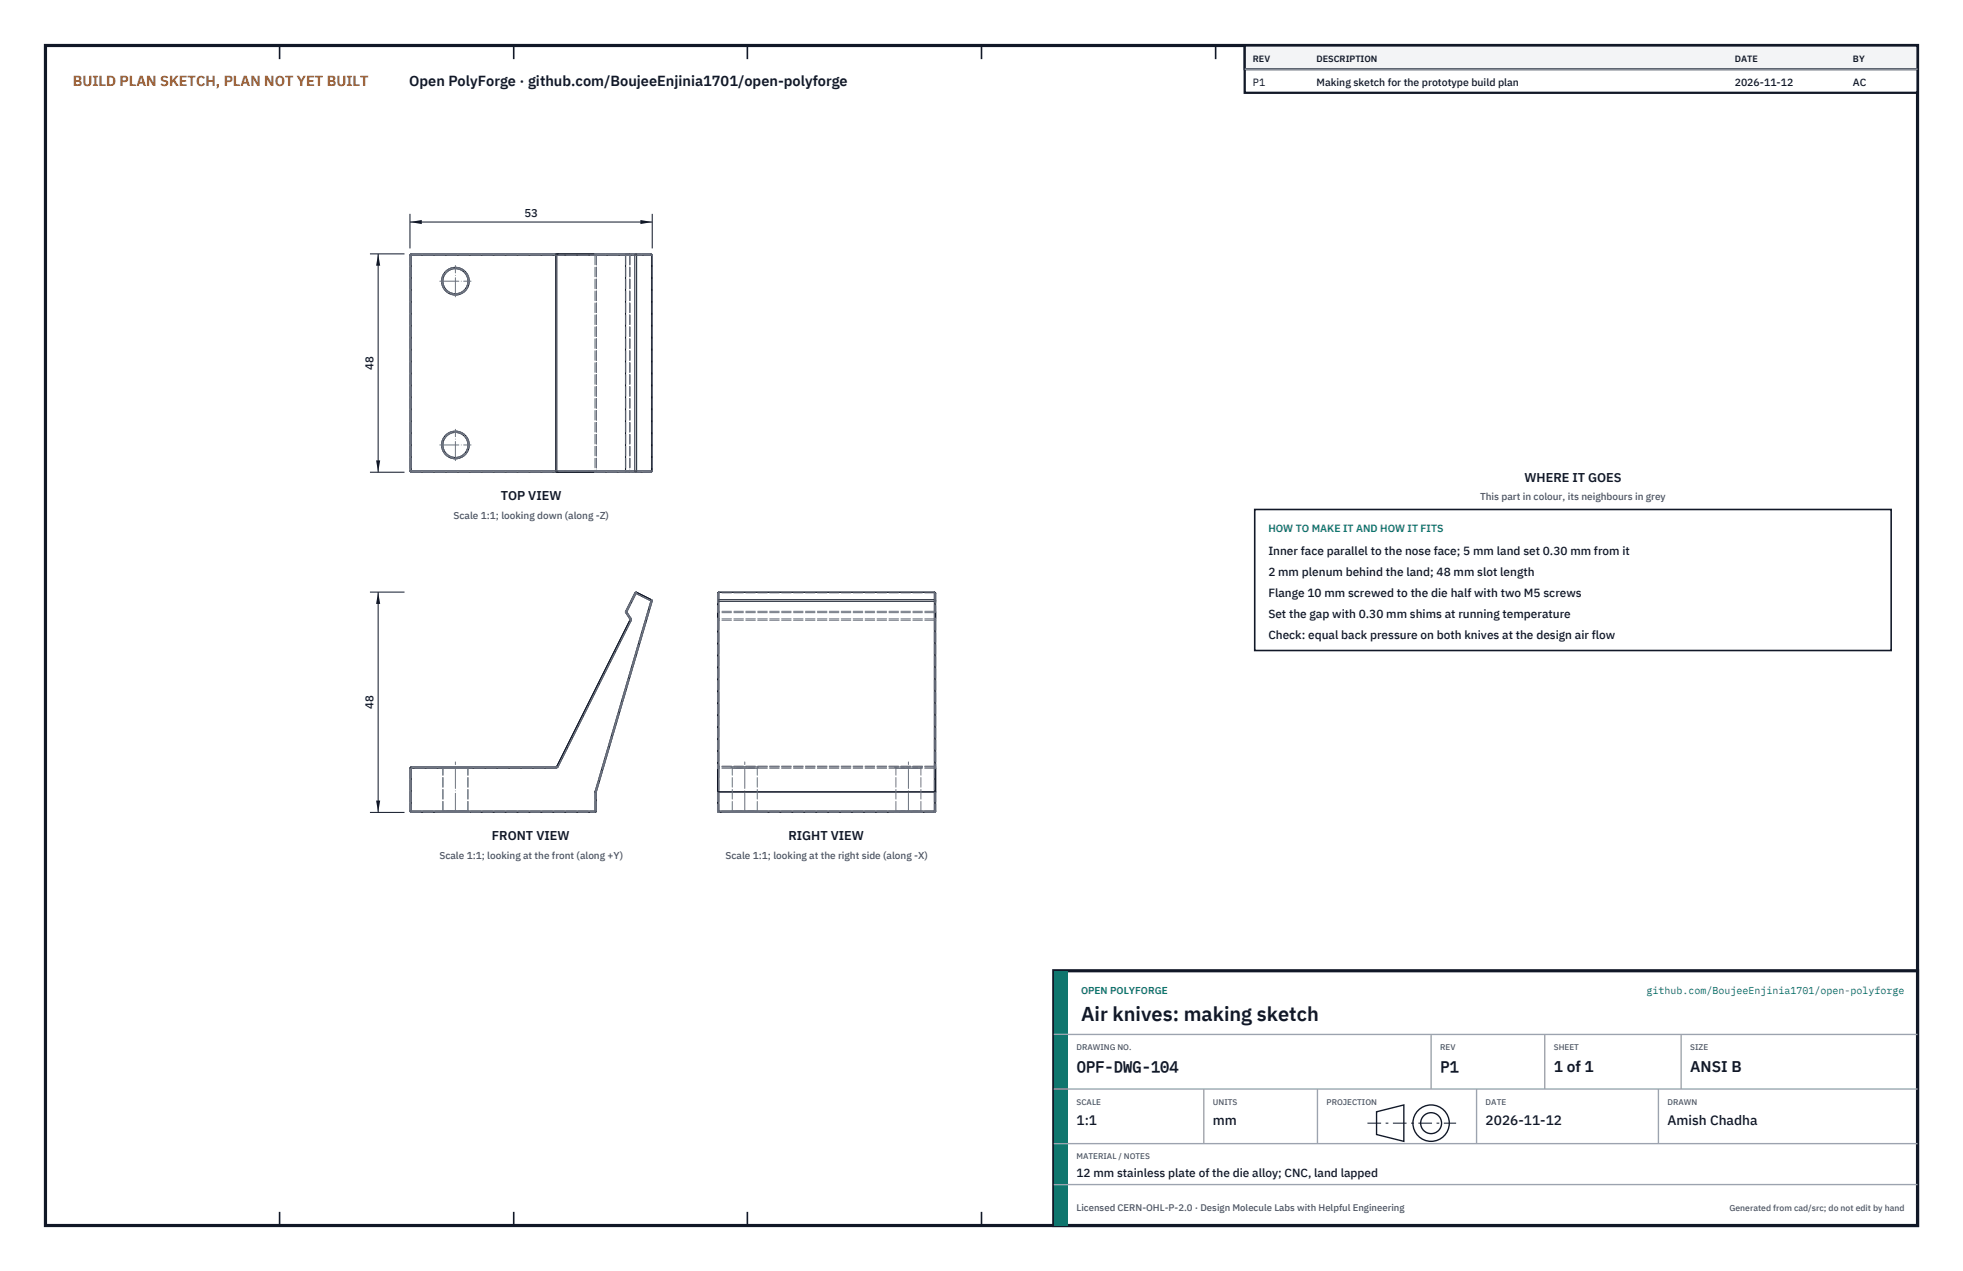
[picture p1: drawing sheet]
<svg xmlns="http://www.w3.org/2000/svg" width="432mm" height="279mm" viewBox="0 0 432 279" stroke-linecap="round" stroke-linejoin="round" font-family="sans-serif">
<path d="M10 10h411.8v259.4h-411.8z" fill="none" stroke="#111827" stroke-width=".7" stroke-linecap="butt"/>
<g fill="none" stroke="#111827" stroke-width=".35">
<path d="M61.5 10v3M113 10v3M164.4 10v3M215.9 10v3M267.4 10v3M318.9 10v3M370.3 10v3M61.5 266.4v3M113 266.4v3M164.4 266.4v3M215.9 266.4v3M267.4 266.4v3"/>
<path d="M318.9 266.4v3M370.3 266.4v3"/>
</g>
<g fill="none" stroke="#111727" stroke-width=".22">
<path d="M90.2 56.1h.3M90.2 56.1v47.4M90.5 55.8l-.3 .3M90.5 55.8v.3M90.5 56.1v47.4M90.5 55.8h52.7M90.5 56.1h31.7M122.2 56.1v-.3h.6l-.3 .3M122.2 56.1h.3M122.2 56.1v47.4M122.5 56.1h17.1M122.5 56.1v47.4"/>
<path d="M137.6 56.1h.1M137.6 56.1v47.4M137.7 55.9l.2-.1-.3 .3zM139.6 56.1h.4M139.6 56.1l.3-.3 .1 .3M139.6 56.1v47.4M140 56.1h3.3M140 56.1v47.4M143.2 55.8l.1 .3M143.2 55.8l.3 .3M143.3 56.1h.2M143.3 56.1v47.4"/>
<path d="M143.5 56.1v47.4M90.2 103.5l.3 .3M90.2 103.5h.3M90.5 103.5v.3M90.5 103.8h52.7M90.5 103.5h31.7M122.2 103.5v.3h.6l-.3-.3M122.2 103.5h.3M122.5 103.5h17.1M137.6 103.5l.3 .3zM137.6 103.5h.1M139.6 103.5h.4"/>
<path d="M139.6 103.5l.3 .3 .1-.3M140 103.5h3.3M143.3 103.5l-.1 .3M143.3 103.5h.2M143.5 103.5l-.3 .3M137.6 134.4v.3M137.6 134.4l.3 .1M137.6 134.7l.9 1.3M137.9 134.5l-.3 .2M137.9 134.5l.9 1.4M138.5 136v.3M138.5 136.3l.3 .2"/>
<path d="M138.5 136.3l-16 32.1M138.8 135.9v.6M138.8 135.9l-.3 .1M138.8 136.5l-16 32.1M139.6 130.3l.3 .2M139.6 130.3l-2 4.1M139.9 130.5l-2 4M139.9 130.5l3.3 1.6M140 130.2l-.4 .1M140 130.2l-.1 .3M140 130.2l3.3 1.6M143.2 132.1l.3 .1"/>
<path d="M143.2 132.1l-12.3 41.9M143.3 131.8l.2 .4M143.3 131.8l-.1 .3M143.5 132.2l-12.3 41.8M157.8 130.5v47.8M158.1 130.2h.1M158.1 130.2l-.3 .3M158.1 131.8l-.3 .3 .3 .1M158.1 131.8v.4M158.1 130.2h47.4M158.1 130.2v1.6M158.1 132.2v46.1"/>
<path d="M158.1 131.8h47.4M158.1 132.2h47.4M205.5 130.2h.1M205.5 130.2l.3 .3M205.5 131.8l.3 .3-.3 .1M205.5 131.8v.4M205.5 130.2v1.6M205.5 132.2v46.1M205.8 130.5v47.8M90.2 178.3l.3 .3M90.2 168.9h.3M90.2 178.3h.3"/>
<path d="M90.2 168.9v9.4M90.5 168.6l-.3 .3M90.5 178.3v.3M90.5 168.6v.3M90.5 178.6h40.4M90.5 168.6h31.7M90.5 178.3h40.4M90.5 168.9h31.7M90.5 168.9v9.4M122.2 168.6v.3M122.5 168.4l-.3 .2M122.5 168.4l.3 .2"/>
<path d="M122.8 168.6l-.6 .3M130.9 174.1h.3M130.9 178.3h.3M130.9 178.3v.3M130.9 174.1v4.2M130.9 174v.1M130.9 174h.3M131.2 178.3l-.3 .3M131.2 174.1v4.2M131.2 174v.1M157.8 178.3l.3 .3M157.8 174h48"/>
<path d="M157.8 174.1h48M157.8 178.3h.3M158.1 178.3v.3M158.1 178.6h47.4M158.1 178.3h47.4M205.5 178.3h.3M205.5 178.3v.3M205.8 178.3l-.3 .3"/>
<circle cx="100.2" cy="61.8" r="2.75"/>
<circle cx="100.2" cy="61.8" r="3.1"/>
<circle cx="100.2" cy="97.8" r="2.75"/>
<circle cx="100.2" cy="97.8" r="3.1"/>
</g>
<g fill="none" stroke="#6a7180" stroke-width=".22" stroke-dasharray="2.1 .5">
<path d="M90.2 56.1v47.4M90.5 55.8h31.7M90.5 55.8l-.3 .3M90.5 56.1v-.3M90.5 56.1h40.4M90.5 56.1h-.3M90.5 56.1v47.4M130.9 55.8h.1M130.9 55.8l.3 .3M130.9 55.8v.3M130.9 56.1v47.4M130.9 55.8h12.3"/>
<path d="M131.2 56.1v47.4M131.2 56.1l-.3-.3M131.2 56.1h.1M131.2 56.1h-.3M131.2 56.1h12.3M137.6 56.1h.1M137.6 56.1v47.4M137.6 56.1h.9M137.9 55.8h.9M137.9 55.8l-.3 .3M138.5 56.1v47.4M138.5 56.1h.1"/>
<path d="M138.5 56.1h-.9M138.6 56.1l.3-.3M138.6 56.1v47.4M138.6 56.1h-.1M138.8 55.8h.1M138.8 55.8l-.3 .3M138.9 55.8h-.1M143.2 55.8l.3 .3M143.5 56.1v47.4M143.5 56.1h.1M90.5 103.8h31.7M90.5 103.8l-.3-.3"/>
<path d="M90.5 103.5v.3M90.5 103.5h40.4M90.5 103.5h-.3M130.9 103.8h.1M130.9 103.8l.3-.3M130.9 103.8v-.3M130.9 103.8h12.3M131.2 103.5l-.3 .3M131.2 103.5h.1M131.2 103.5h-.3M131.2 103.5h12.3M137.6 103.5h.1"/>
<path d="M137.6 103.5h.9M137.9 103.8h.9M137.9 103.8l-.3-.3M138.5 103.5h.1M138.5 103.5h-.9M138.6 103.5l.3 .3M138.6 103.5h-.1M138.8 103.8h.1M138.8 103.8l-.3-.3M138.9 103.8h-.1M143.2 103.8l.3-.3M143.5 103.5h.1"/>
<path d="M137.6 134.4v.3M137.6 134.7l.9 1.3M137.9 134.5l-.3-.1M137.9 134.5l.9 1.4M137.9 134.5l-.3 .2M138.5 136v.3M138.8 135.9v.6M138.8 135.9l-.3 .1M138.8 136.5l-16 32.1M138.8 136.5l-.3-.2M139.6 130.3l-2 4.1M139.6 130.3l.4-.1"/>
<path d="M139.9 130.5l-.3-.2M139.9 130.5l-2 4M139.9 130.5l.1-.3M143.2 132.1l-3.3-1.6M143.2 132.1l.1-.3M143.2 132.1l.3 .1M143.3 131.8l.2 .4M157.8 130.5v4M157.8 135.9v.6M157.8 136.5v32.1M157.8 130.5l.3-.2M157.8 134.5l.3-.1"/>
<path d="M157.8 134.5l.3 .2M157.8 135.9l.3 .1M157.8 136.5l.3-.2M158.1 130.3v4.1M158.1 130.3v-.1M158.1 134.4v.3M158.1 134.7v1.3M158.1 136v.3M158.1 136.3v32.1M205.5 130.3h-47.4M205.5 130.3v4.1M205.5 134.4h-47.4"/>
<path d="M205.5 130.3v-.1M205.5 134.4v.3M205.5 134.7h-47.4M205.5 134.7v1.3M205.5 136h-47.4M205.5 136v.3M205.5 136.3v32.1M205.5 136.3h-47.4M205.8 130.5v4M205.8 135.9v.6M205.8 136.5v32.1M205.8 130.5l-.3-.2"/>
<path d="M205.8 134.5l-.3-.1M205.8 134.5l-.3 .2M205.8 135.9l-.3 .1M205.8 136.5l-.3-.2M90.2 168.9v9.4M90.2 168.9h.3M90.5 178.6h40.4M90.5 178.6l-.3-.3M90.5 178.3h40.4M90.5 168.9v9.4M90.5 178.6v-.3M90.5 168.9v-.3"/>
<path d="M90.5 178.3h-.3M97.1 178.6h6.1M97.1 168.6h6.1M97.4 178.3l-.3 .3M97.4 168.9l-.3-.3M97.4 178.3v-9.4M97.4 178.3h5.5M97.4 168.9h5.5M102.9 178.3v-9.4M102.9 178.3h-5.5M102.9 168.9h-5.5M103.2 178.6h-6.1"/>
<path d="M103.2 168.6h-6.1M103.2 178.6l-.3-.3M103.2 168.6l-.3 .3M122.2 168.6h-31.7M122.2 168.9h-31.7M122.2 168.9v-.3M122.5 168.4l-.3 .2M122.8 168.6l-.6 .3M122.8 168.6l-.3-.2M130.9 178.3v-4.2M130.9 174.1h.3M130.9 178.3v.3"/>
<path d="M130.9 174l12.3-41.9M130.9 174h.3M131.2 174.1v-.1M131.2 178.3v-4.2M131.2 178.3h-.3M131.2 174l12.3-41.8M157.8 168.6v.3M157.8 174.1v4.2M157.8 168.9l.3-.3M157.8 168.6l.3-.2M157.8 178.3h.3M158.1 178.6l-.3-.3"/>
<path d="M158.1 168.4v.2M158.1 168.9h-.3M158.1 168.9v9.4M158.1 178.6v-.3M158.1 168.9v-.3M160.8 178.6h3M160.8 168.6h3M161.1 178.3l-.3 .3M161.1 168.9l-.3-.3M161.1 178.3v-9.4M161.1 178.3h2.7M161.1 168.9h2.7"/>
<path d="M163.8 178.6h3.1M163.8 168.6h3.1M163.8 178.3h2.8M163.8 168.9h2.8M166.6 178.3l.3 .3M166.6 168.9l.3-.3M166.6 178.3v-9.4M166.6 178.3h-5.5M166.6 168.9h-5.5M166.9 178.6h-6.1M166.9 168.6h-6.1M196.8 178.6h3"/>
<path d="M196.8 168.6h3M197.1 178.3l-.3 .3M197.1 168.9l-.3-.3M197.1 178.3v-9.4M197.1 178.3h2.7M197.1 168.9h2.7M199.8 178.6h3.1M199.8 168.6h3.1M199.8 178.3h2.8M199.8 168.9h2.8M202.6 178.3l.3 .3M202.6 168.9l.3-.3"/>
<path d="M202.6 178.3v-9.4M202.6 178.3h-5.5M202.6 168.9h-5.5M202.9 178.6h-6.1M202.9 168.6h-6.1M205.5 168.6h-47.4M205.5 178.6l.3-.3M205.5 178.6h-47.4M205.5 168.4v.2M205.5 168.9h.3M205.5 168.9v9.4M205.5 168.4h-47.4"/>
<path d="M205.5 178.6v-.3M205.5 168.9v-.3M205.5 168.9h-47.4M205.5 178.3h-47.4M205.8 168.6v.3M205.8 174.1v4.2M205.8 168.9l-.3-.3M205.8 168.6l-.3-.2M205.8 178.3h-.3"/>
<circle cx="100.2" cy="61.8" r="2.75"/>
<circle cx="100.2" cy="61.8" r="3.1"/>
<circle cx="100.2" cy="97.8" r="2.75"/>
<circle cx="100.2" cy="97.8" r="3.1"/>
</g>
<path d="M96.7 61.8h6.9M100.2 65.3v-6.9M96.7 97.8h6.9M100.2 101.3v-6.9M100.2 178.6v-11.1M163.8 178.6v-11.1M199.8 178.6v-11.1" fill="none" stroke="#6a7180" stroke-width=".22" stroke-dasharray="4.2 .5 0 .5"/>
<path d="M90.2 47v7.6M90.2 48.8h53.3M143.5 47v7.6" fill="none" stroke="#111827" stroke-width=".22"/>
<path d="M90.2 48.8l2.6-.4v.9zM140.9 48.4v.9l2.6-.5z" fill="#111827"/>
<path d="M81.4 55.8h7.6M83.2 55.8v48M81.4 103.8h7.6" fill="none" stroke="#111827" stroke-width=".22"/>
<path d="M83.2 55.8l-.5 2.6h.9zM82.7 101.2h.9l-.4 2.6z" fill="#111827"/>
<path d="M81.4 130.2h7.6M83.2 130.2v48.4M81.4 178.6h7.6" fill="none" stroke="#111827" stroke-width=".22"/>
<path d="M83.2 130.2l-.5 2.6h.9zM82.7 176h.9l-.4 2.6z" fill="#111827"/>
<path d="M276 112h140v31h-140z" fill="#fff" stroke="#111827" stroke-width=".35"/>
<path d="M273.8 10h148v10.4h-148z" fill="#fff" stroke="#111827" stroke-width=".5"/>
<path d="M273.8 10h148v5.2h-148z" fill="#f3f4f6" stroke="#111827" stroke-width=".5"/>
<path d="M273.8 15.2h148" fill="none" stroke="#9ca3af" stroke-width=".3"/>
<path d="M231.8 213.4h190v56h-190z" fill="#fff" stroke="#111827" stroke-width=".7" stroke-linecap="butt"/>
<path d="M231.8 213.4h3v56h-3z" fill="#0f766e"/>
<path d="M231.8 227.4h190M231.8 239.4h190M264.8 239.4v12M289.8 239.4v12M314.8 227.4v12M324.8 239.4v12M339.8 227.4v12M364.8 239.4v12M369.8 227.4v12M231.8 251.4h190M231.8 260.4h190" fill="none" stroke="#9ca3af" stroke-width=".3"/>
<g fill="none" stroke="#111827" stroke-width=".3">
<path d="M302.8 244.4l6-1.5v8l-6-1.5z"/>
<circle cx="314.8" cy="246.9" r="4"/>
<circle cx="314.8" cy="246.9" r="2.3"/>
</g>
<path d="M300.8 246.9h19.5" fill="none" stroke="#111827" stroke-width=".22" stroke-dasharray="3 1 .6 1" stroke-linecap="butt"/>
<text font-size="4.4" fill="#111827" x="237.8" y="224.4">Air knives: making sketch</text>
<g font-size="3.4" fill="#111827">
<text x="236.8" y="235.6">OPF-DWG-104</text>
<text x="316.8" y="235.6">P1</text>
<text x="341.8" y="235.6">1 of 1</text>
<text x="371.8" y="235.6">ANSI B</text>
</g>
<text font-size="3.2" fill="#b45309" x="16" y="19">BUILD PLAN SKETCH, PLAN NOT YET BUILT</text>
<text font-size="3.2" fill="#111827" x="90" y="19">Open PolyForge · github.com/BoujeeEnjinia1701/open-polyforge</text>
<g font-size="3" fill="#111827">
<text x="236.8" y="247.2">1:1</text>
<text x="266.8" y="247.2">mm</text>
<text x="326.8" y="247.2">2026-11-12</text>
<text x="366.8" y="247.2">Amish Chadha</text>
</g>
<g font-size="2.8" fill="#111827">
<text x="335.3" y="106">WHERE IT GOES</text>
<text x="110.1" y="110">TOP VIEW</text>
<text x="108.2" y="184.8">FRONT VIEW</text>
<text x="173.4" y="184.8">RIGHT VIEW</text>
</g>
<g font-size="2.6" fill="#111827">
<text x="279" y="122">Inner face parallel to the nose face; 5 mm land set 0.30 mm from it</text>
<text x="279" y="126.6">2 mm plenum behind the land; 48 mm slot length</text>
<text x="279" y="131.2">Flange 10 mm screwed to the die half with two M5 screws</text>
<text x="279" y="135.8">Set the gap with 0.30 mm shims at running temperature</text>
<text x="279" y="140.4">Check: equal back pressure on both knives at the design air flow</text>
<text x="236.8" y="258.8">12 mm stainless plate of the die alloy; CNC, land lapped</text>
</g>
<g font-size="2.5" fill="#111827">
<text x="115.3" y="47.8">53</text>
<text x="82.2" y="81.3" transform="rotate(-90 82.2 81.3)">48</text>
<text x="82.2" y="155.9" transform="rotate(-90 82.2 155.9)">48</text>
</g>
<g font-size="2.3" fill="#111827">
<text x="275.6" y="18.8">P1</text>
<text x="289.6" y="18.8">Making sketch for the prototype build plan</text>
<text x="381.6" y="18.8">2026-11-12</text>
<text x="407.6" y="18.8">AC</text>
</g>
<text font-size="2.3" fill="#0f766e" x="279" y="117">HOW TO MAKE IT AND HOW IT FITS</text>
<g font-size="2.2" fill="#4b5563">
<text x="99.7" y="114">Scale 1:1; looking down (along -Z)</text>
<text x="325.6" y="110">This part in colour, its neighbours in grey</text>
<text x="96.7" y="188.8">Scale 1:1; looking at the front (along +Y)</text>
<text x="159.6" y="188.8">Scale 1:1; looking at the right side (along -X)</text>
</g>
<g font-size="2.2" fill="#0f766e">
<text x="237.8" y="218.4">OPEN POLYFORGE</text>
<text x="362.2" y="218.4">github.com/BoujeeEnjinia1701/open-polyforge</text>
</g>
<text font-size="2.1" fill="#4b5563" x="236.8" y="266.2">Licensed CERN-OHL-P-2.0 · Design Molecule Labs with Helpful Engineering</text>
<g font-size="2" fill="#111827">
<text x="275.6" y="13.6">REV</text>
<text x="289.6" y="13.6">DESCRIPTION</text>
<text x="381.6" y="13.6">DATE</text>
<text x="407.6" y="13.6">BY</text>
</g>
<text font-size="1.9" fill="#4b5563" x="380.4" y="266.2">Generated from cad/src; do not edit by hand</text>
<g font-size="1.8" fill="#4b5563">
<text x="236.8" y="230.8">DRAWING NO.</text>
<text x="316.8" y="230.8">REV</text>
<text x="341.8" y="230.8">SHEET</text>
<text x="371.8" y="230.8">SIZE</text>
<text x="236.8" y="242.8">SCALE</text>
<text x="266.8" y="242.8">UNITS</text>
<text x="291.8" y="242.8">PROJECTION</text>
<text x="326.8" y="242.8">DATE</text>
<text x="366.8" y="242.8">DRAWN</text>
<text x="236.8" y="254.8">MATERIAL / NOTES</text>
</g>
</svg>
